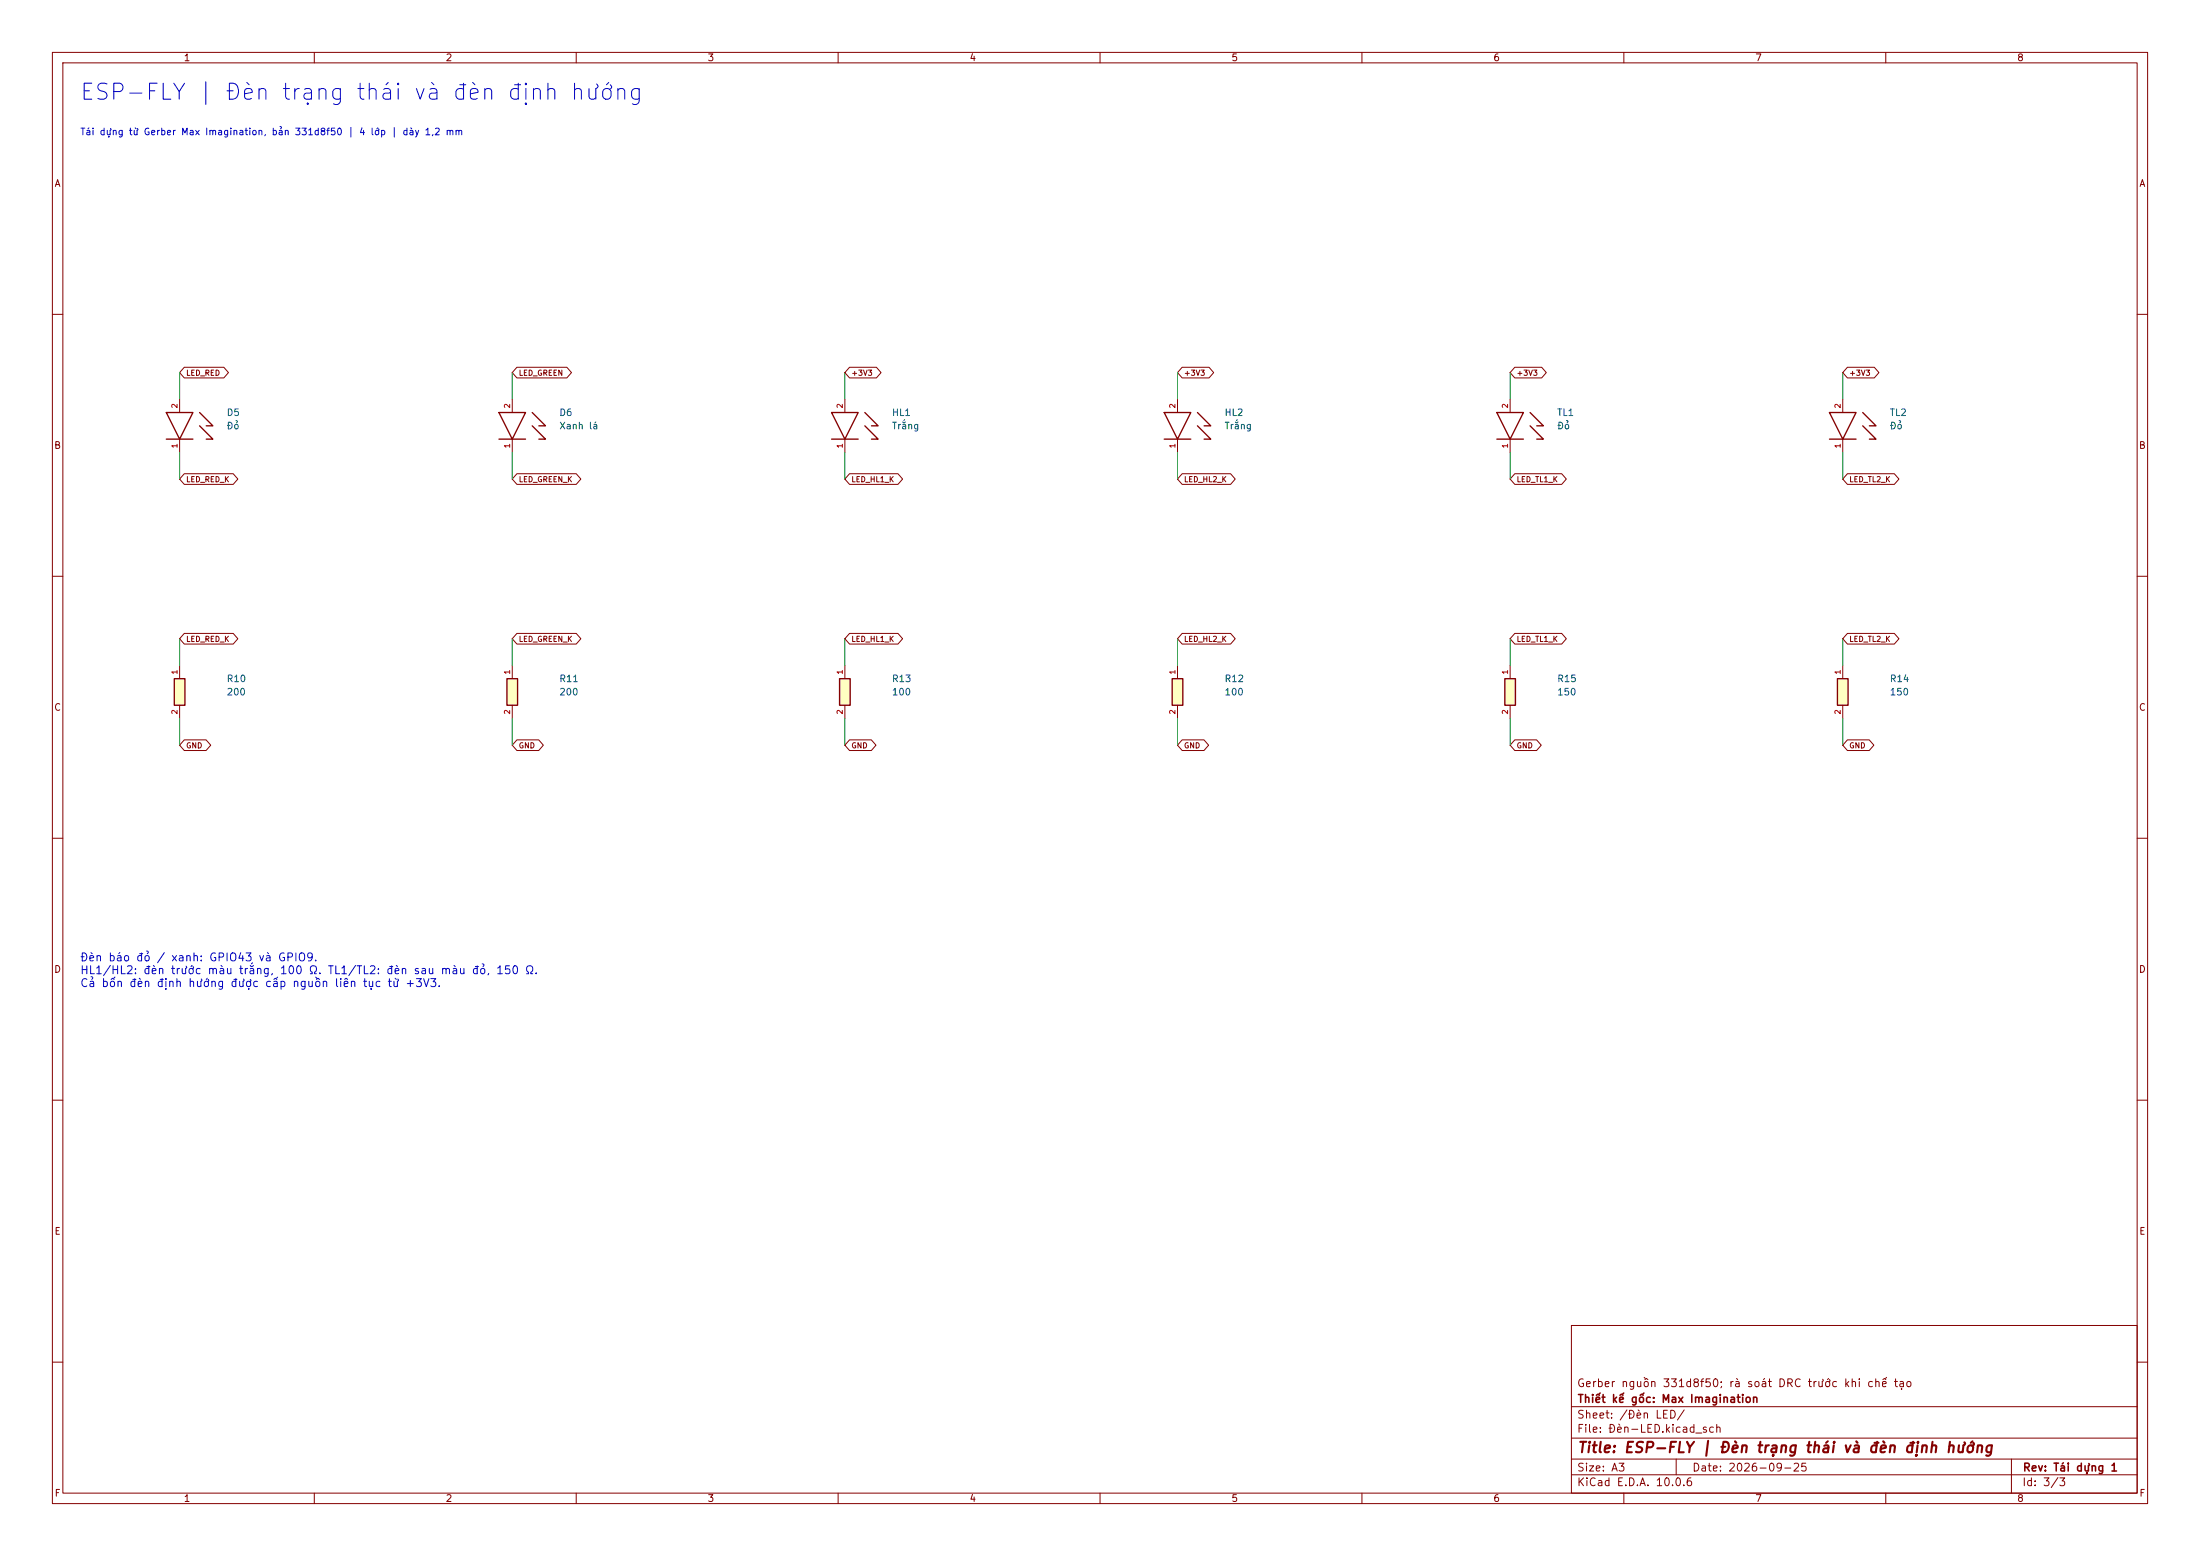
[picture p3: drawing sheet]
(kicad_sch (version 20250114) (generator "eeschema") (paper "A3") (title_block (title "ESP-FLY | Đèn trạng thái và đèn định hướng") (date "2026-09-25") (rev "Tái dựng 1") (company "Thiết kế gốc: Max Imagination") (comment 1 "Gerber nguồn 331d8f50; rà soát DRC trước khi chế tạo"))
(lib_symbols
(symbol "ESP_FLY:R" (pin_names (offset 1.016) (hide yes)) (in_bom yes) (on_board yes) (property "Reference" "R" (at 0 0 0) (effects (font (size 1.27 1.27)) )) (property "Value" "R" (at 0 0 0) (effects (font (size 1.27 1.27)) )) (symbol "R_0_1" (rectangle (start -1.016 2.54) (end 1.016 -2.54) (stroke (width .254) (type default)) (fill (type background)))) (symbol "R_1_1" (pin passive line (at 0 5.08 270) (length 2.54) (name "" (effects (font (size 1.016 1.016)) )) (number "1" (effects (font (size 1.016 1.016)) )))(pin passive line (at 0 -5.08 90) (length 2.54) (name "" (effects (font (size 1.016 1.016)) )) (number "2" (effects (font (size 1.016 1.016)) )))))
(symbol "ESP_FLY:C" (pin_names (offset 1.016) (hide yes)) (in_bom yes) (on_board yes) (property "Reference" "C" (at 0 0 0) (effects (font (size 1.27 1.27)) )) (property "Value" "C" (at 0 0 0) (effects (font (size 1.27 1.27)) )) (symbol "C_0_1" (polyline (pts (xy -2.54 0.762)(xy 2.54 0.762)) (stroke (width 0.254) (type default)) (fill (type none)))(polyline (pts (xy -2.54 -0.762)(xy 2.54 -0.762)) (stroke (width 0.254) (type default)) (fill (type none)))(polyline (pts (xy 0 2.54)(xy 0 0.762)) (stroke (width 0.254) (type default)) (fill (type none)))(polyline (pts (xy 0 -2.54)(xy 0 -0.762)) (stroke (width 0.254) (type default)) (fill (type none)))) (symbol "C_1_1" (pin passive line (at 0 5.08 270) (length 2.54) (name "" (effects (font (size 1.016 1.016)) )) (number "1" (effects (font (size 1.016 1.016)) )))(pin passive line (at 0 -5.08 90) (length 2.54) (name "" (effects (font (size 1.016 1.016)) )) (number "2" (effects (font (size 1.016 1.016)) )))))
(symbol "ESP_FLY:D" (pin_names (offset 1.016) (hide yes)) (in_bom yes) (on_board yes) (property "Reference" "D" (at 0 0 0) (effects (font (size 1.27 1.27)) )) (property "Value" "D" (at 0 0 0) (effects (font (size 1.27 1.27)) )) (symbol "D_0_1" (polyline (pts (xy -2.54 2.54)(xy 2.54 2.54)(xy 0 -2.54)(xy -2.54 2.54)) (stroke (width 0.254) (type default)) (fill (type none)))(polyline (pts (xy -2.54 -2.54)(xy 2.54 -2.54)) (stroke (width 0.254) (type default)) (fill (type none)))) (symbol "D_1_1" (pin passive line (at 0 5.08 270) (length 2.54) (name "A" (effects (font (size 1.016 1.016)) )) (number "2" (effects (font (size 1.016 1.016)) )))(pin passive line (at 0 -5.08 90) (length 2.54) (name "K" (effects (font (size 1.016 1.016)) )) (number "1" (effects (font (size 1.016 1.016)) )))))
(symbol "ESP_FLY:LED" (pin_names (offset 1.016) (hide yes)) (in_bom yes) (on_board yes) (property "Reference" "D" (at 0 0 0) (effects (font (size 1.27 1.27)) )) (property "Value" "LED" (at 0 0 0) (effects (font (size 1.27 1.27)) )) (symbol "LED_0_1" (polyline (pts (xy -2.54 2.54)(xy 2.54 2.54)(xy 0 -2.54)(xy -2.54 2.54)) (stroke (width 0.254) (type default)) (fill (type none)))(polyline (pts (xy -2.54 -2.54)(xy 2.54 -2.54)) (stroke (width 0.254) (type default)) (fill (type none)))(polyline (pts (xy 3.81 0)(xy 6.35 -2.54)(xy 5.08 -2.54)) (stroke (width 0.254) (type default)) (fill (type none)))(polyline (pts (xy 3.81 2.54)(xy 6.35 0)(xy 5.08 0)) (stroke (width 0.254) (type default)) (fill (type none)))) (symbol "LED_1_1" (pin passive line (at 0 5.08 270) (length 2.54) (name "A" (effects (font (size 1.016 1.016)) )) (number "2" (effects (font (size 1.016 1.016)) )))(pin passive line (at 0 -5.08 90) (length 2.54) (name "K" (effects (font (size 1.016 1.016)) )) (number "1" (effects (font (size 1.016 1.016)) )))))
(symbol "ESP_FLY:NMOS" (pin_names (offset 1.016) (hide yes)) (in_bom yes) (on_board yes) (property "Reference" "Q" (at 0 0 0) (effects (font (size 1.27 1.27)) )) (property "Value" "NMOS" (at 0 0 0) (effects (font (size 1.27 1.27)) )) (symbol "NMOS_0_1" (polyline (pts (xy -5.08 0)(xy -2.54 0)) (stroke (width 0.254) (type default)) (fill (type none)))(polyline (pts (xy -2.54 -3.81)(xy -2.54 3.81)) (stroke (width 0.254) (type default)) (fill (type none)))(polyline (pts (xy -1.27 -3.81)(xy -1.27 -1.27)) (stroke (width 0.254) (type default)) (fill (type none)))(polyline (pts (xy -1.27 -0.635)(xy -1.27 0.635)) (stroke (width 0.254) (type default)) (fill (type none)))(polyline (pts (xy -1.27 1.27)(xy -1.27 3.81)) (stroke (width 0.254) (type default)) (fill (type none)))(polyline (pts (xy -1.27 2.54)(xy 2.54 2.54)(xy 2.54 5.08)) (stroke (width 0.254) (type default)) (fill (type none)))(polyline (pts (xy -1.27 -2.54)(xy 2.54 -2.54)(xy 2.54 -5.08)) (stroke (width 0.254) (type default)) (fill (type none)))(polyline (pts (xy -1.27 0)(xy 2.54 0)(xy 2.54 -2.54)) (stroke (width 0.254) (type default)) (fill (type none)))(polyline (pts (xy -1.27 0)(xy 0.254 0.762)(xy 0.254 -0.762)(xy -1.27 0)) (stroke (width 0.254) (type default)) (fill (type none)))) (symbol "NMOS_1_1" (pin input line (at -7.62 0 0) (length 2.54) (name "G" (effects (font (size 1.016 1.016)) )) (number "1" (effects (font (size 1.016 1.016)) )))(pin passive line (at 2.54 7.62 270) (length 2.54) (name "D" (effects (font (size 1.016 1.016)) )) (number "3" (effects (font (size 1.016 1.016)) )))(pin passive line (at 2.54 -7.62 90) (length 2.54) (name "S" (effects (font (size 1.016 1.016)) )) (number "2" (effects (font (size 1.016 1.016)) )))))
(symbol "ESP_FLY:Conn2" (pin_names (offset 1.016)) (in_bom yes) (on_board yes) (property "Reference" "J" (at 0 0 0) (effects (font (size 1.27 1.27)) )) (property "Value" "Conn2" (at 0 0 0) (effects (font (size 1.27 1.27)) )) (symbol "Conn2_0_1" (rectangle (start -2.54 5.08) (end 2.54 -5.08) (stroke (width .254) (type default)) (fill (type background)))) (symbol "Conn2_1_1" (pin passive line (at -5.08 2.54 0) (length 2.54) (name "1" (effects (font (size 1.016 1.016)) )) (number "1" (effects (font (size 1.016 1.016)) )))(pin passive line (at -5.08 -2.54 0) (length 2.54) (name "2" (effects (font (size 1.016 1.016)) )) (number "2" (effects (font (size 1.016 1.016)) )))))
(symbol "ESP_FLY:XIAO" (pin_names (offset 1.016)) (in_bom yes) (on_board yes) (property "Reference" "U" (at 0 0 0) (effects (font (size 1.27 1.27)) )) (property "Value" "XIAO" (at 0 0 0) (effects (font (size 1.27 1.27)) )) (symbol "XIAO_0_1" (rectangle (start -20.32 22.86) (end 20.32 -22.86) (stroke (width .254) (type default)) (fill (type background)))) (symbol "XIAO_1_1" (pin bidirectional line (at -22.86 17.78 0) (length 2.54) (name "D0 / GPIO1" (effects (font (size 1.016 1.016)) )) (number "1" (effects (font (size 1.016 1.016)) )))(pin bidirectional line (at -22.86 12.700000000000001 0) (length 2.54) (name "D1 / GPIO2" (effects (font (size 1.016 1.016)) )) (number "2" (effects (font (size 1.016 1.016)) )))(pin bidirectional line (at -22.86 7.620000000000001 0) (length 2.54) (name "D2 / GPIO3" (effects (font (size 1.016 1.016)) )) (number "3" (effects (font (size 1.016 1.016)) )))(pin bidirectional line (at -22.86 2.540000000000001 0) (length 2.54) (name "D3 / GPIO4" (effects (font (size 1.016 1.016)) )) (number "4" (effects (font (size 1.016 1.016)) )))(pin bidirectional line (at -22.86 -2.539999999999999 0) (length 2.54) (name "D4 / GPIO5" (effects (font (size 1.016 1.016)) )) (number "5" (effects (font (size 1.016 1.016)) )))(pin bidirectional line (at -22.86 -7.619999999999997 0) (length 2.54) (name "D5 / GPIO6" (effects (font (size 1.016 1.016)) )) (number "6" (effects (font (size 1.016 1.016)) )))(pin bidirectional line (at -22.86 -12.7 0) (length 2.54) (name "D6 / GPIO43" (effects (font (size 1.016 1.016)) )) (number "7" (effects (font (size 1.016 1.016)) )))(pin bidirectional line (at -22.86 -17.78 0) (length 2.54) (name "D7 / GPIO44" (effects (font (size 1.016 1.016)) )) (number "8" (effects (font (size 1.016 1.016)) )))(pin bidirectional line (at 22.86 17.78 180) (length 2.54) (name "D8 / GPIO7" (effects (font (size 1.016 1.016)) )) (number "9" (effects (font (size 1.016 1.016)) )))(pin bidirectional line (at 22.86 12.700000000000001 180) (length 2.54) (name "D9 / GPIO8" (effects (font (size 1.016 1.016)) )) (number "10" (effects (font (size 1.016 1.016)) )))(pin bidirectional line (at 22.86 7.620000000000001 180) (length 2.54) (name "D10 / GPIO9" (effects (font (size 1.016 1.016)) )) (number "11" (effects (font (size 1.016 1.016)) )))(pin power_out line (at 22.86 2.540000000000001 180) (length 2.54) (name "3V3" (effects (font (size 1.016 1.016)) )) (number "12" (effects (font (size 1.016 1.016)) )))(pin passive line (at 22.86 -2.539999999999999 180) (length 2.54) (name "GND" (effects (font (size 1.016 1.016)) )) (number "13" (effects (font (size 1.016 1.016)) )))(pin power_in line (at 22.86 -7.619999999999997 180) (length 2.54) (name "5V" (effects (font (size 1.016 1.016)) )) (number "14" (effects (font (size 1.016 1.016)) )))(pin power_in line (at 22.86 -12.7 180) (length 2.54) (name "BAT+ wire" (effects (font (size 1.016 1.016)) )) (number "15" (effects (font (size 1.016 1.016)) )))(pin passive line (at 22.86 -17.78 180) (length 2.54) (name "BAT- wire" (effects (font (size 1.016 1.016)) )) (number "16" (effects (font (size 1.016 1.016)) )))))
(symbol "ESP_FLY:MPU6050" (pin_names (offset 1.016)) (in_bom yes) (on_board yes) (property "Reference" "U" (at 0 0 0) (effects (font (size 1.27 1.27)) )) (property "Value" "MPU6050" (at 0 0 0) (effects (font (size 1.27 1.27)) )) (symbol "MPU6050_0_1" (rectangle (start -15.24 33.02) (end 15.24 -33.02) (stroke (width .254) (type default)) (fill (type background)))) (symbol "MPU6050_1_1" (pin input line (at -17.78 27.94 0) (length 2.54) (name "CLKIN" (effects (font (size 1.016 1.016)) )) (number "1" (effects (font (size 1.016 1.016)) )))(pin no_connect line (at -17.78 22.86 0) (length 2.54) (name "NC" (effects (font (size 1.016 1.016)) )) (number "2" (effects (font (size 1.016 1.016)) )))(pin no_connect line (at -17.78 17.78 0) (length 2.54) (name "NC" (effects (font (size 1.016 1.016)) )) (number "3" (effects (font (size 1.016 1.016)) )))(pin no_connect line (at -17.78 12.700000000000001 0) (length 2.54) (name "NC" (effects (font (size 1.016 1.016)) )) (number "4" (effects (font (size 1.016 1.016)) )))(pin no_connect line (at -17.78 7.620000000000001 0) (length 2.54) (name "NC" (effects (font (size 1.016 1.016)) )) (number "5" (effects (font (size 1.016 1.016)) )))(pin passive line (at -17.78 2.5400000000000027 0) (length 2.54) (name "AUX_DA" (effects (font (size 1.016 1.016)) )) (number "6" (effects (font (size 1.016 1.016)) )))(pin passive line (at -17.78 -2.539999999999999 0) (length 2.54) (name "AUX_CL" (effects (font (size 1.016 1.016)) )) (number "7" (effects (font (size 1.016 1.016)) )))(pin power_in line (at -17.78 -7.620000000000001 0) (length 2.54) (name "VLOGIC" (effects (font (size 1.016 1.016)) )) (number "8" (effects (font (size 1.016 1.016)) )))(pin input line (at -17.78 -12.7 0) (length 2.54) (name "AD0" (effects (font (size 1.016 1.016)) )) (number "9" (effects (font (size 1.016 1.016)) )))(pin passive line (at -17.78 -17.779999999999998 0) (length 2.54) (name "REGOUT" (effects (font (size 1.016 1.016)) )) (number "10" (effects (font (size 1.016 1.016)) )))(pin input line (at -17.78 -22.859999999999996 0) (length 2.54) (name "FSYNC" (effects (font (size 1.016 1.016)) )) (number "11" (effects (font (size 1.016 1.016)) )))(pin output line (at -17.78 -27.94 0) (length 2.54) (name "INT" (effects (font (size 1.016 1.016)) )) (number "12" (effects (font (size 1.016 1.016)) )))(pin power_in line (at 17.78 27.94 180) (length 2.54) (name "VDD" (effects (font (size 1.016 1.016)) )) (number "13" (effects (font (size 1.016 1.016)) )))(pin no_connect line (at 17.78 22.86 180) (length 2.54) (name "NC" (effects (font (size 1.016 1.016)) )) (number "14" (effects (font (size 1.016 1.016)) )))(pin no_connect line (at 17.78 17.78 180) (length 2.54) (name "NC" (effects (font (size 1.016 1.016)) )) (number "15" (effects (font (size 1.016 1.016)) )))(pin no_connect line (at 17.78 12.700000000000001 180) (length 2.54) (name "NC" (effects (font (size 1.016 1.016)) )) (number "16" (effects (font (size 1.016 1.016)) )))(pin no_connect line (at 17.78 7.620000000000001 180) (length 2.54) (name "NC" (effects (font (size 1.016 1.016)) )) (number "17" (effects (font (size 1.016 1.016)) )))(pin power_in line (at 17.78 2.5400000000000027 180) (length 2.54) (name "GND" (effects (font (size 1.016 1.016)) )) (number "18" (effects (font (size 1.016 1.016)) )))(pin no_connect line (at 17.78 -2.539999999999999 180) (length 2.54) (name "RESV@1" (effects (font (size 1.016 1.016)) )) (number "19" (effects (font (size 1.016 1.016)) )))(pin passive line (at 17.78 -7.620000000000001 180) (length 2.54) (name "CPOUT" (effects (font (size 1.016 1.016)) )) (number "20" (effects (font (size 1.016 1.016)) )))(pin no_connect line (at 17.78 -12.7 180) (length 2.54) (name "RESV@2" (effects (font (size 1.016 1.016)) )) (number "21" (effects (font (size 1.016 1.016)) )))(pin no_connect line (at 17.78 -17.779999999999998 180) (length 2.54) (name "RESV" (effects (font (size 1.016 1.016)) )) (number "22" (effects (font (size 1.016 1.016)) )))(pin input line (at 17.78 -22.859999999999996 180) (length 2.54) (name "SCL" (effects (font (size 1.016 1.016)) )) (number "23" (effects (font (size 1.016 1.016)) )))(pin bidirectional line (at 17.78 -27.94 180) (length 2.54) (name "SDA" (effects (font (size 1.016 1.016)) )) (number "24" (effects (font (size 1.016 1.016)) )))))
(symbol "ESP_FLY:PWR" (pin_names (offset 1.016) (hide yes)) (in_bom yes) (on_board yes) (property "Reference" "#FLG" (at 0 0 0) (effects (font (size 1.27 1.27)) )) (property "Value" "PWR" (at 0 0 0) (effects (font (size 1.27 1.27)) )) (symbol "PWR_0_1" (polyline (pts (xy 0 0)(xy 2.54 1.27)(xy 0 2.54)(xy -2.54 1.27)(xy 0 0)) (stroke (width 0.254) (type default)) (fill (type none)))) (symbol "PWR_1_1" (pin power_out line (at 0 0 90) (length 0) (name "pwr" (effects (font (size 1.016 1.016)) )) (number "1" (effects (font (size 1.016 1.016)) ))))))
(text "ESP-FLY | Đèn trạng thái và đèn định hướng" (at 15.24 17.78 0) (effects (font (size 3.048 3.048)) (justify left)))
(text "Tái dựng từ Gerber Max Imagination, bản 331d8f50 | 4 lớp | dày 1,2 mm" (at 15.24 25.4 0) (effects (font (size 1.27 1.27)) (justify left)))
(symbol (lib_id "ESP_FLY:LED") (at 34.29 81.28 0) (unit 1) (in_bom yes) (on_board yes) (dnp no) (property "Reference" "D5" (at 43.18 78.74 0) (effects (font (size 1.27 1.27)) (justify left))) (property "Value" "Đỏ" (at 43.18 81.28 0) (effects (font (size 1.27 1.27)) (justify left))) (property "ManufacturerPartNumber" "TZ-P2-0805RTCS2-0.8T" (at 0 0 0) (effects (font (size 1.27 1.27)) (hide yes))) (property "SourceBOM" "https://drive.google.com/file/d/1EBPdoYV8IRlJl5H9KqLQGCuI6NOrhwHS/view" (at 0 0 0) (effects (font (size 1.27 1.27)) (hide yes))) (property "SourceDesignator" "R-LED" (at 0 0 0) (effects (font (size 1.27 1.27)) (hide yes))) (property "Footprint" "ESP_FLY:D5" (at 34.29 81.28 0) (effects (font (size 1.27 1.27)) (hide yes))))
(wire (pts (xy 34.29 76.2) (xy 34.29 71.12)) (stroke (width 0) (type default)))
(global_label "LED_RED" (shape bidirectional) (at 34.29 71.12 0) (effects (font (size 1.016 1.016)) (justify left)) (property "Intersheetrefs" "${INTERSHEET_REFS}" (at 34.29 71.12 0) (effects (font (size 1.016 1.016)) (hide yes))))
(wire (pts (xy 34.29 86.36) (xy 34.29 91.44)) (stroke (width 0) (type default)))
(global_label "LED_RED_K" (shape bidirectional) (at 34.29 91.44 0) (effects (font (size 1.016 1.016)) (justify left)) (property "Intersheetrefs" "${INTERSHEET_REFS}" (at 34.29 91.44 0) (effects (font (size 1.016 1.016)) (hide yes))))
(symbol (lib_id "ESP_FLY:R") (at 34.29 132.08 0) (unit 1) (in_bom yes) (on_board yes) (dnp no) (property "Reference" "R10" (at 43.18 129.54000000000002 0) (effects (font (size 1.27 1.27)) (justify left))) (property "Value" "200" (at 43.18 132.08 0) (effects (font (size 1.27 1.27)) (justify left))) (property "ManufacturerPartNumber" "0805W8F2000T5E" (at 0 0 0) (effects (font (size 1.27 1.27)) (hide yes))) (property "SourceBOM" "https://drive.google.com/file/d/1EBPdoYV8IRlJl5H9KqLQGCuI6NOrhwHS/view" (at 0 0 0) (effects (font (size 1.27 1.27)) (hide yes))) (property "SourceDesignator" "R10" (at 0 0 0) (effects (font (size 1.27 1.27)) (hide yes))) (property "Footprint" "ESP_FLY:R10" (at 34.29 132.08 0) (effects (font (size 1.27 1.27)) (hide yes))))
(wire (pts (xy 34.29 127.0) (xy 34.29 121.92)) (stroke (width 0) (type default)))
(global_label "LED_RED_K" (shape bidirectional) (at 34.29 121.92 0) (effects (font (size 1.016 1.016)) (justify left)) (property "Intersheetrefs" "${INTERSHEET_REFS}" (at 34.29 121.92 0) (effects (font (size 1.016 1.016)) (hide yes))))
(wire (pts (xy 34.29 137.16) (xy 34.29 142.24)) (stroke (width 0) (type default)))
(global_label "GND" (shape bidirectional) (at 34.29 142.24 0) (effects (font (size 1.016 1.016)) (justify left)) (property "Intersheetrefs" "${INTERSHEET_REFS}" (at 34.29 142.24 0) (effects (font (size 1.016 1.016)) (hide yes))))
(symbol (lib_id "ESP_FLY:LED") (at 97.79 81.28 0) (unit 1) (in_bom yes) (on_board yes) (dnp no) (property "Reference" "D6" (at 106.68 78.74 0) (effects (font (size 1.27 1.27)) (justify left))) (property "Value" "Xanh lá" (at 106.68 81.28 0) (effects (font (size 1.27 1.27)) (justify left))) (property "ManufacturerPartNumber" "ORH-G35A" (at 0 0 0) (effects (font (size 1.27 1.27)) (hide yes))) (property "SourceBOM" "https://drive.google.com/file/d/1EBPdoYV8IRlJl5H9KqLQGCuI6NOrhwHS/view" (at 0 0 0) (effects (font (size 1.27 1.27)) (hide yes))) (property "SourceDesignator" "G-LED" (at 0 0 0) (effects (font (size 1.27 1.27)) (hide yes))) (property "Footprint" "ESP_FLY:D6" (at 97.79 81.28 0) (effects (font (size 1.27 1.27)) (hide yes))))
(wire (pts (xy 97.79 76.2) (xy 97.79 71.12)) (stroke (width 0) (type default)))
(global_label "LED_GREEN" (shape bidirectional) (at 97.79 71.12 0) (effects (font (size 1.016 1.016)) (justify left)) (property "Intersheetrefs" "${INTERSHEET_REFS}" (at 97.79 71.12 0) (effects (font (size 1.016 1.016)) (hide yes))))
(wire (pts (xy 97.79 86.36) (xy 97.79 91.44)) (stroke (width 0) (type default)))
(global_label "LED_GREEN_K" (shape bidirectional) (at 97.79 91.44 0) (effects (font (size 1.016 1.016)) (justify left)) (property "Intersheetrefs" "${INTERSHEET_REFS}" (at 97.79 91.44 0) (effects (font (size 1.016 1.016)) (hide yes))))
(symbol (lib_id "ESP_FLY:R") (at 97.79 132.08 0) (unit 1) (in_bom yes) (on_board yes) (dnp no) (property "Reference" "R11" (at 106.68 129.54000000000002 0) (effects (font (size 1.27 1.27)) (justify left))) (property "Value" "200" (at 106.68 132.08 0) (effects (font (size 1.27 1.27)) (justify left))) (property "ManufacturerPartNumber" "0805W8F2000T5E" (at 0 0 0) (effects (font (size 1.27 1.27)) (hide yes))) (property "SourceBOM" "https://drive.google.com/file/d/1EBPdoYV8IRlJl5H9KqLQGCuI6NOrhwHS/view" (at 0 0 0) (effects (font (size 1.27 1.27)) (hide yes))) (property "SourceDesignator" "R11" (at 0 0 0) (effects (font (size 1.27 1.27)) (hide yes))) (property "Footprint" "ESP_FLY:R11" (at 97.79 132.08 0) (effects (font (size 1.27 1.27)) (hide yes))))
(wire (pts (xy 97.79 127.0) (xy 97.79 121.92)) (stroke (width 0) (type default)))
(global_label "LED_GREEN_K" (shape bidirectional) (at 97.79 121.92 0) (effects (font (size 1.016 1.016)) (justify left)) (property "Intersheetrefs" "${INTERSHEET_REFS}" (at 97.79 121.92 0) (effects (font (size 1.016 1.016)) (hide yes))))
(wire (pts (xy 97.79 137.16) (xy 97.79 142.24)) (stroke (width 0) (type default)))
(global_label "GND" (shape bidirectional) (at 97.79 142.24 0) (effects (font (size 1.016 1.016)) (justify left)) (property "Intersheetrefs" "${INTERSHEET_REFS}" (at 97.79 142.24 0) (effects (font (size 1.016 1.016)) (hide yes))))
(symbol (lib_id "ESP_FLY:LED") (at 161.29 81.28 0) (unit 1) (in_bom yes) (on_board yes) (dnp no) (property "Reference" "HL1" (at 170.18 78.74 0) (effects (font (size 1.27 1.27)) (justify left))) (property "Value" "Trắng" (at 170.18 81.28 0) (effects (font (size 1.27 1.27)) (justify left))) (property "ManufacturerPartNumber" "TZ-P2-0805WYCS2-0.8T" (at 0 0 0) (effects (font (size 1.27 1.27)) (hide yes))) (property "SourceBOM" "https://drive.google.com/file/d/1EBPdoYV8IRlJl5H9KqLQGCuI6NOrhwHS/view" (at 0 0 0) (effects (font (size 1.27 1.27)) (hide yes))) (property "SourceDesignator" "HL1" (at 0 0 0) (effects (font (size 1.27 1.27)) (hide yes))) (property "Footprint" "ESP_FLY:HL1" (at 161.29 81.28 0) (effects (font (size 1.27 1.27)) (hide yes))))
(wire (pts (xy 161.29 76.2) (xy 161.29 71.12)) (stroke (width 0) (type default)))
(global_label "+3V3" (shape bidirectional) (at 161.29 71.12 0) (effects (font (size 1.016 1.016)) (justify left)) (property "Intersheetrefs" "${INTERSHEET_REFS}" (at 161.29 71.12 0) (effects (font (size 1.016 1.016)) (hide yes))))
(wire (pts (xy 161.29 86.36) (xy 161.29 91.44)) (stroke (width 0) (type default)))
(global_label "LED_HL1_K" (shape bidirectional) (at 161.29 91.44 0) (effects (font (size 1.016 1.016)) (justify left)) (property "Intersheetrefs" "${INTERSHEET_REFS}" (at 161.29 91.44 0) (effects (font (size 1.016 1.016)) (hide yes))))
(symbol (lib_id "ESP_FLY:R") (at 161.29 132.08 0) (unit 1) (in_bom yes) (on_board yes) (dnp no) (property "Reference" "R13" (at 170.18 129.54000000000002 0) (effects (font (size 1.27 1.27)) (justify left))) (property "Value" "100" (at 170.18 132.08 0) (effects (font (size 1.27 1.27)) (justify left))) (property "ManufacturerPartNumber" "CRCW0805100RFKEA" (at 0 0 0) (effects (font (size 1.27 1.27)) (hide yes))) (property "SourceBOM" "https://drive.google.com/file/d/1EBPdoYV8IRlJl5H9KqLQGCuI6NOrhwHS/view" (at 0 0 0) (effects (font (size 1.27 1.27)) (hide yes))) (property "SourceDesignator" "R13" (at 0 0 0) (effects (font (size 1.27 1.27)) (hide yes))) (property "Footprint" "ESP_FLY:R13" (at 161.29 132.08 0) (effects (font (size 1.27 1.27)) (hide yes))))
(wire (pts (xy 161.29 127.0) (xy 161.29 121.92)) (stroke (width 0) (type default)))
(global_label "LED_HL1_K" (shape bidirectional) (at 161.29 121.92 0) (effects (font (size 1.016 1.016)) (justify left)) (property "Intersheetrefs" "${INTERSHEET_REFS}" (at 161.29 121.92 0) (effects (font (size 1.016 1.016)) (hide yes))))
(wire (pts (xy 161.29 137.16) (xy 161.29 142.24)) (stroke (width 0) (type default)))
(global_label "GND" (shape bidirectional) (at 161.29 142.24 0) (effects (font (size 1.016 1.016)) (justify left)) (property "Intersheetrefs" "${INTERSHEET_REFS}" (at 161.29 142.24 0) (effects (font (size 1.016 1.016)) (hide yes))))
(symbol (lib_id "ESP_FLY:LED") (at 224.79 81.28 0) (unit 1) (in_bom yes) (on_board yes) (dnp no) (property "Reference" "HL2" (at 233.68 78.74 0) (effects (font (size 1.27 1.27)) (justify left))) (property "Value" "Trắng" (at 233.68 81.28 0) (effects (font (size 1.27 1.27)) (justify left))) (property "ManufacturerPartNumber" "TZ-P2-0805WYCS2-0.8T" (at 0 0 0) (effects (font (size 1.27 1.27)) (hide yes))) (property "SourceBOM" "https://drive.google.com/file/d/1EBPdoYV8IRlJl5H9KqLQGCuI6NOrhwHS/view" (at 0 0 0) (effects (font (size 1.27 1.27)) (hide yes))) (property "SourceDesignator" "HL2" (at 0 0 0) (effects (font (size 1.27 1.27)) (hide yes))) (property "Footprint" "ESP_FLY:HL2" (at 224.79 81.28 0) (effects (font (size 1.27 1.27)) (hide yes))))
(wire (pts (xy 224.79 76.2) (xy 224.79 71.12)) (stroke (width 0) (type default)))
(global_label "+3V3" (shape bidirectional) (at 224.79 71.12 0) (effects (font (size 1.016 1.016)) (justify left)) (property "Intersheetrefs" "${INTERSHEET_REFS}" (at 224.79 71.12 0) (effects (font (size 1.016 1.016)) (hide yes))))
(wire (pts (xy 224.79 86.36) (xy 224.79 91.44)) (stroke (width 0) (type default)))
(global_label "LED_HL2_K" (shape bidirectional) (at 224.79 91.44 0) (effects (font (size 1.016 1.016)) (justify left)) (property "Intersheetrefs" "${INTERSHEET_REFS}" (at 224.79 91.44 0) (effects (font (size 1.016 1.016)) (hide yes))))
(symbol (lib_id "ESP_FLY:R") (at 224.79 132.08 0) (unit 1) (in_bom yes) (on_board yes) (dnp no) (property "Reference" "R12" (at 233.68 129.54000000000002 0) (effects (font (size 1.27 1.27)) (justify left))) (property "Value" "100" (at 233.68 132.08 0) (effects (font (size 1.27 1.27)) (justify left))) (property "ManufacturerPartNumber" "CRCW0805100RFKEA" (at 0 0 0) (effects (font (size 1.27 1.27)) (hide yes))) (property "SourceBOM" "https://drive.google.com/file/d/1EBPdoYV8IRlJl5H9KqLQGCuI6NOrhwHS/view" (at 0 0 0) (effects (font (size 1.27 1.27)) (hide yes))) (property "SourceDesignator" "R12" (at 0 0 0) (effects (font (size 1.27 1.27)) (hide yes))) (property "Footprint" "ESP_FLY:R12" (at 224.79 132.08 0) (effects (font (size 1.27 1.27)) (hide yes))))
(wire (pts (xy 224.79 127.0) (xy 224.79 121.92)) (stroke (width 0) (type default)))
(global_label "LED_HL2_K" (shape bidirectional) (at 224.79 121.92 0) (effects (font (size 1.016 1.016)) (justify left)) (property "Intersheetrefs" "${INTERSHEET_REFS}" (at 224.79 121.92 0) (effects (font (size 1.016 1.016)) (hide yes))))
(wire (pts (xy 224.79 137.16) (xy 224.79 142.24)) (stroke (width 0) (type default)))
(global_label "GND" (shape bidirectional) (at 224.79 142.24 0) (effects (font (size 1.016 1.016)) (justify left)) (property "Intersheetrefs" "${INTERSHEET_REFS}" (at 224.79 142.24 0) (effects (font (size 1.016 1.016)) (hide yes))))
(symbol (lib_id "ESP_FLY:LED") (at 288.29 81.28 0) (unit 1) (in_bom yes) (on_board yes) (dnp no) (property "Reference" "TL1" (at 297.18 78.74 0) (effects (font (size 1.27 1.27)) (justify left))) (property "Value" "Đỏ" (at 297.18 81.28 0) (effects (font (size 1.27 1.27)) (justify left))) (property "ManufacturerPartNumber" "TZ-P2-0805RTCS2-0.8T" (at 0 0 0) (effects (font (size 1.27 1.27)) (hide yes))) (property "SourceBOM" "https://drive.google.com/file/d/1EBPdoYV8IRlJl5H9KqLQGCuI6NOrhwHS/view" (at 0 0 0) (effects (font (size 1.27 1.27)) (hide yes))) (property "SourceDesignator" "TL1" (at 0 0 0) (effects (font (size 1.27 1.27)) (hide yes))) (property "Footprint" "ESP_FLY:TL1" (at 288.29 81.28 0) (effects (font (size 1.27 1.27)) (hide yes))))
(wire (pts (xy 288.29 76.2) (xy 288.29 71.12)) (stroke (width 0) (type default)))
(global_label "+3V3" (shape bidirectional) (at 288.29 71.12 0) (effects (font (size 1.016 1.016)) (justify left)) (property "Intersheetrefs" "${INTERSHEET_REFS}" (at 288.29 71.12 0) (effects (font (size 1.016 1.016)) (hide yes))))
(wire (pts (xy 288.29 86.36) (xy 288.29 91.44)) (stroke (width 0) (type default)))
(global_label "LED_TL1_K" (shape bidirectional) (at 288.29 91.44 0) (effects (font (size 1.016 1.016)) (justify left)) (property "Intersheetrefs" "${INTERSHEET_REFS}" (at 288.29 91.44 0) (effects (font (size 1.016 1.016)) (hide yes))))
(symbol (lib_id "ESP_FLY:R") (at 288.29 132.08 0) (unit 1) (in_bom yes) (on_board yes) (dnp no) (property "Reference" "R15" (at 297.18 129.54000000000002 0) (effects (font (size 1.27 1.27)) (justify left))) (property "Value" "150" (at 297.18 132.08 0) (effects (font (size 1.27 1.27)) (justify left))) (property "ManufacturerPartNumber" "RMS10FT1500" (at 0 0 0) (effects (font (size 1.27 1.27)) (hide yes))) (property "SourceBOM" "https://drive.google.com/file/d/1EBPdoYV8IRlJl5H9KqLQGCuI6NOrhwHS/view" (at 0 0 0) (effects (font (size 1.27 1.27)) (hide yes))) (property "SourceDesignator" "R15" (at 0 0 0) (effects (font (size 1.27 1.27)) (hide yes))) (property "Footprint" "ESP_FLY:R15" (at 288.29 132.08 0) (effects (font (size 1.27 1.27)) (hide yes))))
(wire (pts (xy 288.29 127.0) (xy 288.29 121.92)) (stroke (width 0) (type default)))
(global_label "LED_TL1_K" (shape bidirectional) (at 288.29 121.92 0) (effects (font (size 1.016 1.016)) (justify left)) (property "Intersheetrefs" "${INTERSHEET_REFS}" (at 288.29 121.92 0) (effects (font (size 1.016 1.016)) (hide yes))))
(wire (pts (xy 288.29 137.16) (xy 288.29 142.24)) (stroke (width 0) (type default)))
(global_label "GND" (shape bidirectional) (at 288.29 142.24 0) (effects (font (size 1.016 1.016)) (justify left)) (property "Intersheetrefs" "${INTERSHEET_REFS}" (at 288.29 142.24 0) (effects (font (size 1.016 1.016)) (hide yes))))
(symbol (lib_id "ESP_FLY:LED") (at 351.79 81.28 0) (unit 1) (in_bom yes) (on_board yes) (dnp no) (property "Reference" "TL2" (at 360.68 78.74 0) (effects (font (size 1.27 1.27)) (justify left))) (property "Value" "Đỏ" (at 360.68 81.28 0) (effects (font (size 1.27 1.27)) (justify left))) (property "ManufacturerPartNumber" "TZ-P2-0805RTCS2-0.8T" (at 0 0 0) (effects (font (size 1.27 1.27)) (hide yes))) (property "SourceBOM" "https://drive.google.com/file/d/1EBPdoYV8IRlJl5H9KqLQGCuI6NOrhwHS/view" (at 0 0 0) (effects (font (size 1.27 1.27)) (hide yes))) (property "SourceDesignator" "TL2" (at 0 0 0) (effects (font (size 1.27 1.27)) (hide yes))) (property "Footprint" "ESP_FLY:TL2" (at 351.79 81.28 0) (effects (font (size 1.27 1.27)) (hide yes))))
(wire (pts (xy 351.79 76.2) (xy 351.79 71.12)) (stroke (width 0) (type default)))
(global_label "+3V3" (shape bidirectional) (at 351.79 71.12 0) (effects (font (size 1.016 1.016)) (justify left)) (property "Intersheetrefs" "${INTERSHEET_REFS}" (at 351.79 71.12 0) (effects (font (size 1.016 1.016)) (hide yes))))
(wire (pts (xy 351.79 86.36) (xy 351.79 91.44)) (stroke (width 0) (type default)))
(global_label "LED_TL2_K" (shape bidirectional) (at 351.79 91.44 0) (effects (font (size 1.016 1.016)) (justify left)) (property "Intersheetrefs" "${INTERSHEET_REFS}" (at 351.79 91.44 0) (effects (font (size 1.016 1.016)) (hide yes))))
(symbol (lib_id "ESP_FLY:R") (at 351.79 132.08 0) (unit 1) (in_bom yes) (on_board yes) (dnp no) (property "Reference" "R14" (at 360.68 129.54000000000002 0) (effects (font (size 1.27 1.27)) (justify left))) (property "Value" "150" (at 360.68 132.08 0) (effects (font (size 1.27 1.27)) (justify left))) (property "ManufacturerPartNumber" "RMS10FT1500" (at 0 0 0) (effects (font (size 1.27 1.27)) (hide yes))) (property "SourceBOM" "https://drive.google.com/file/d/1EBPdoYV8IRlJl5H9KqLQGCuI6NOrhwHS/view" (at 0 0 0) (effects (font (size 1.27 1.27)) (hide yes))) (property "SourceDesignator" "R14" (at 0 0 0) (effects (font (size 1.27 1.27)) (hide yes))) (property "Footprint" "ESP_FLY:R14" (at 351.79 132.08 0) (effects (font (size 1.27 1.27)) (hide yes))))
(wire (pts (xy 351.79 127.0) (xy 351.79 121.92)) (stroke (width 0) (type default)))
(global_label "LED_TL2_K" (shape bidirectional) (at 351.79 121.92 0) (effects (font (size 1.016 1.016)) (justify left)) (property "Intersheetrefs" "${INTERSHEET_REFS}" (at 351.79 121.92 0) (effects (font (size 1.016 1.016)) (hide yes))))
(wire (pts (xy 351.79 137.16) (xy 351.79 142.24)) (stroke (width 0) (type default)))
(global_label "GND" (shape bidirectional) (at 351.79 142.24 0) (effects (font (size 1.016 1.016)) (justify left)) (property "Intersheetrefs" "${INTERSHEET_REFS}" (at 351.79 142.24 0) (effects (font (size 1.016 1.016)) (hide yes))))
(text "Đèn báo đỏ / xanh: GPIO43 và GPIO9.\nHL1/HL2: đèn trước màu trắng, 100 Ω. TL1/TL2: đèn sau màu đỏ, 150 Ω.\nCả bốn đèn định hướng được cấp nguồn liên tục từ +3V3." (at 15.24 185.42 0) (effects (font (size 1.524 1.524)) (justify left)))
(embedded_fonts no))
